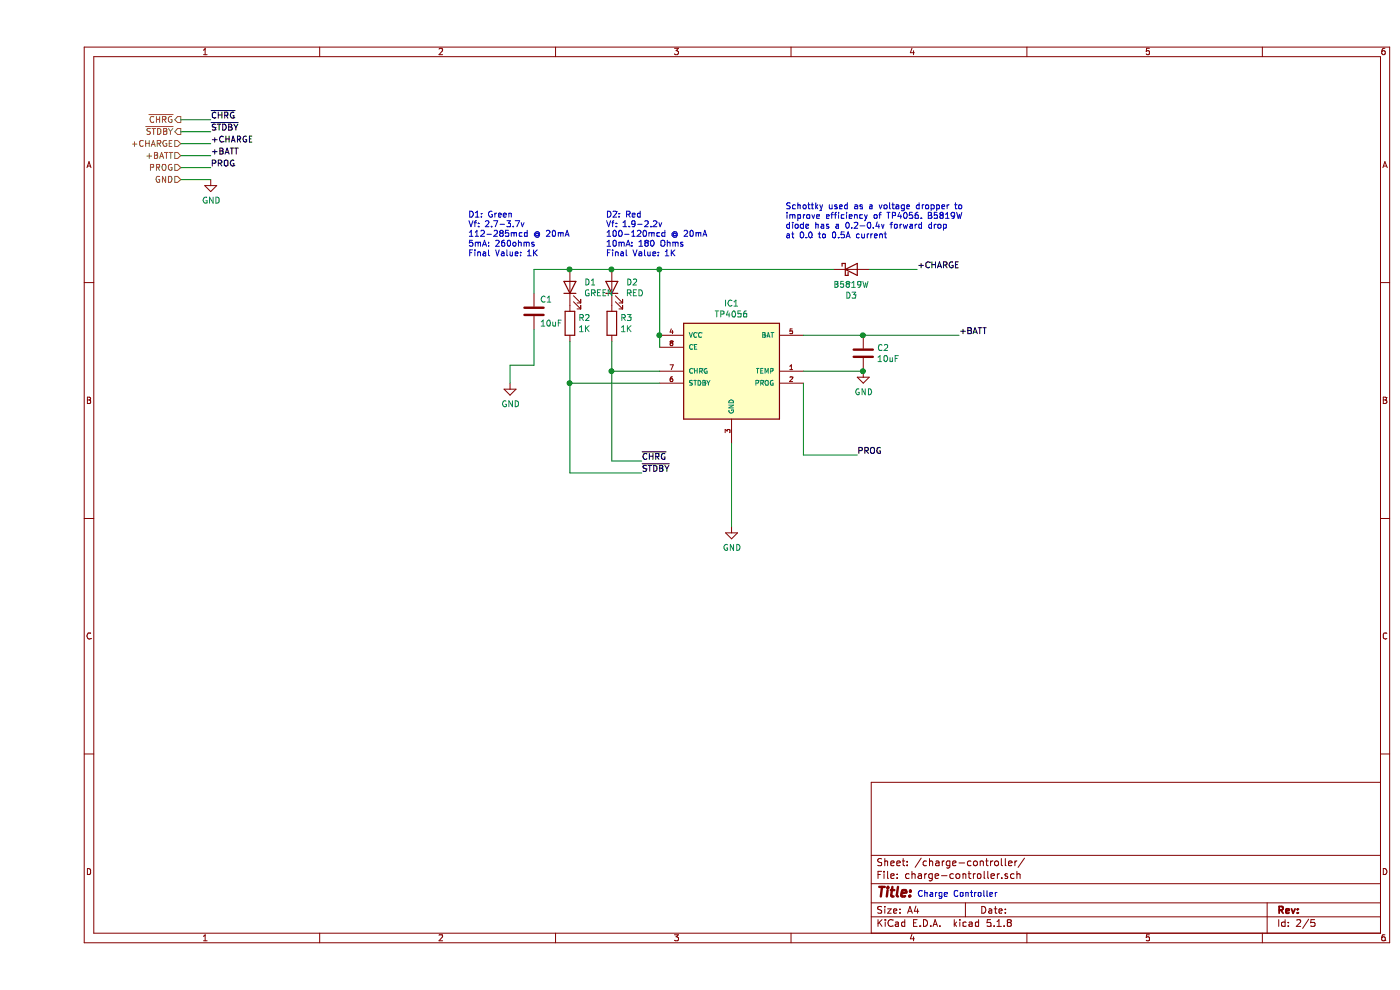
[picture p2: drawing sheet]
EESchema Schematic File Version 4
EELAYER 30 0
EELAYER END
$Descr A4 11693 8268
encoding utf-8
Sheet 2 5
Title ""
Date ""
Rev ""
Comp ""
Comment1 ""
Comment2 ""
Comment3 ""
Comment4 ""
$EndDescr
Text Label 7700 2800 0    50   ~ 0
+BATT
Text Label 7350 2250 0    50   ~ 0
+CHARGE
Text Notes 7350 7500 0    50   ~ 0
Charge Controller
Text Label 5050 3850 0    50   ~ 0
~CHRG
$Comp
L Everything:TP4056 IC1
U 1 1
P 5800 3100
F 0 "IC1" H 5800 3667 50  0000 C CNN
F 1 "TP4056" H 5800 3576 50  0000 C CNN
F 2 "Everything:SOP-8" H 5800 3100 50  0001 L BNN
F 3 "" H 5800 3100 50  0001 L BNN
	1    5800 3100
	1    0    0    -1  
$EndComp
Wire Wire Line
	5200 2250 5200 2800
Wire Wire Line
	5200 2800 5200 2900
Connection ~ 5200 2800
$Comp
L power:GND #PWR0101
U 1 1
P 3950 3200
F 0 "#PWR0101" H 3950 2950 50  0001 C CNN
F 1 "GND" H 3955 3027 50  0000 C CNN
F 2 "" H 3950 3200 50  0001 C CNN
F 3 "" H 3950 3200 50  0001 C CNN
	1    3950 3200
	1    0    0    -1  
$EndComp
Wire Wire Line
	4150 2250 4150 2450
Wire Wire Line
	4150 2250 4450 2250
$Comp
L Device:R R3
U 1 1
P 4800 2700
F 0 "R3" H 4870 2746 50  0000 L CNN
F 1 "1K" H 4870 2655 50  0000 L CNN
F 2 "Resistor_SMD:R_0402_1005Metric" V 4730 2700 50  0001 C CNN
F 3 "~" H 4800 2700 50  0001 C CNN
	1    4800 2700
	1    0    0    -1  
$EndComp
$Comp
L Device:R R2
U 1 1
P 4450 2700
F 0 "R2" H 4520 2746 50  0000 L CNN
F 1 "1K" H 4520 2655 50  0000 L CNN
F 2 "Resistor_SMD:R_0402_1005Metric" V 4380 2700 50  0001 C CNN
F 3 "~" H 4450 2700 50  0001 C CNN
	1    4450 2700
	1    0    0    -1  
$EndComp
$Comp
L Device:LED D1
U 1 1
P 4450 2400
F 0 "D1" V 4489 2282 50  0000 R CNN
F 1 "GREEN" V 4398 2282 50  0000 R CNN
F 2 "LED_SMD:LED_0603_1608Metric" H 4450 2400 50  0001 C CNN
F 3 "~" H 4450 2400 50  0001 C CNN
	1    4450 2400
	0    -1   -1   0   
$EndComp
$Comp
L Device:LED D2
U 1 1
P 4800 2400
F 0 "D2" V 4839 2282 50  0000 R CNN
F 1 "RED" V 4748 2282 50  0000 R CNN
F 2 "LED_SMD:LED_0603_1608Metric" H 4800 2400 50  0001 C CNN
F 3 "~" H 4800 2400 50  0001 C CNN
	1    4800 2400
	0    -1   -1   0   
$EndComp
Connection ~ 4450 2250
Wire Wire Line
	4450 2250 4800 2250
Connection ~ 4800 2250
Wire Wire Line
	4800 2250 5200 2250
Wire Wire Line
	4800 2850 4800 3100
Wire Wire Line
	4800 3100 5200 3100
Wire Wire Line
	4450 2850 4450 3200
Wire Wire Line
	4450 3200 5200 3200
$Comp
L power:GND #PWR0102
U 1 1
P 5800 4400
F 0 "#PWR0102" H 5800 4150 50  0001 C CNN
F 1 "GND" H 5805 4227 50  0000 C CNN
F 2 "" H 5800 4400 50  0001 C CNN
F 3 "" H 5800 4400 50  0001 C CNN
	1    5800 4400
	1    0    0    -1  
$EndComp
$Comp
L Device:C C1
U 1 1
P 4150 2600
F 0 "C1" H 4200 2700 50  0000 L CNN
F 1 "10uF" H 4200 2500 50  0000 L CNN
F 2 "Capacitor_SMD:C_0805_2012Metric" H 4188 2450 50  0001 C CNN
F 3 "~" H 4150 2600 50  0001 C CNN
	1    4150 2600
	1    0    0    -1  
$EndComp
$Comp
L Device:C C2
U 1 1
P 6900 2950
F 0 "C2" H 7015 2996 50  0000 L CNN
F 1 "10uF" H 7015 2905 50  0000 L CNN
F 2 "Capacitor_SMD:C_0805_2012Metric" H 6938 2800 50  0001 C CNN
F 3 "~" H 6900 2950 50  0001 C CNN
	1    6900 2950
	1    0    0    -1  
$EndComp
Wire Wire Line
	6400 2800 6900 2800
Connection ~ 6900 2800
$Comp
L power:GND #PWR0103
U 1 1
P 6900 3100
F 0 "#PWR0103" H 6900 2850 50  0001 C CNN
F 1 "GND" H 6905 2927 50  0000 C CNN
F 2 "" H 6900 3100 50  0001 C CNN
F 3 "" H 6900 3100 50  0001 C CNN
	1    6900 3100
	1    0    0    -1  
$EndComp
Wire Wire Line
	5800 3700 5800 4400
Wire Wire Line
	6400 3800 6400 3200
Connection ~ 6900 3100
Wire Wire Line
	4800 3100 4800 3850
Connection ~ 4800 3100
Wire Wire Line
	3950 3050 3950 3200
Wire Wire Line
	4150 2750 4150 3050
Wire Wire Line
	4150 3050 3950 3050
Wire Wire Line
	6400 3100 6900 3100
Wire Wire Line
	6900 2800 7700 2800
Wire Wire Line
	4800 3850 5050 3850
Text HLabel 1200 1500 0    50   Input ~ 0
GND
Text HLabel 1200 1000 0    50   Output ~ 0
~CHRG
Text HLabel 1200 1100 0    50   Output ~ 0
~STDBY
Text HLabel 1200 1200 0    50   Input ~ 0
+CHARGE
Text HLabel 1200 1300 0    50   Input ~ 0
+BATT
Text HLabel 1200 1400 0    50   Input ~ 0
PROG
$Comp
L power:GND #PWR0104
U 1 1
P 1450 1500
F 0 "#PWR0104" H 1450 1250 50  0001 C CNN
F 1 "GND" H 1455 1327 50  0000 C CNN
F 2 "" H 1450 1500 50  0001 C CNN
F 3 "" H 1450 1500 50  0001 C CNN
	1    1450 1500
	1    0    0    -1  
$EndComp
Text Label 1450 1400 0    50   ~ 0
PROG
Text Label 1450 1300 0    50   ~ 0
+BATT
Text Label 1450 1200 0    50   ~ 0
+CHARGE
Text Label 1450 1100 0    50   ~ 0
~STDBY
Text Label 1450 1000 0    50   ~ 0
~CHRG
Wire Wire Line
	1200 1000 1450 1000
Wire Wire Line
	1200 1100 1450 1100
Wire Wire Line
	1200 1200 1450 1200
Wire Wire Line
	1200 1300 1450 1300
Wire Wire Line
	1200 1400 1450 1400
Wire Wire Line
	1200 1500 1450 1500
Text Label 5050 3950 0    50   ~ 0
~STDBY
Wire Wire Line
	4450 3200 4450 3950
Wire Wire Line
	4450 3950 5050 3950
Connection ~ 4450 3200
Text Label 6850 3800 0    50   ~ 0
PROG
Wire Wire Line
	6400 3800 6850 3800
$Comp
L Device:D_Schottky D?
U 1 1
P 6800 2250
AR Path="/5FC721ED/5FC3EFB8" Ref="D?"  Part="1" 
AR Path="/5FC467D5/5FC3EFB8" Ref="D3"  Part="1" 
F 0 "D3" H 6800 2033 50  0000 C CNN
F 1 "B5819W" H 6800 2124 50  0000 C CNN
F 2 "Diode_SMD:D_SOD-123" H 6800 2250 50  0001 C CNN
F 3 "~" H 6800 2250 50  0001 C CNN
	1    6800 2250
	1    0    0    -1  
$EndComp
Wire Wire Line
	7350 2250 6950 2250
Wire Wire Line
	6650 2250 5200 2250
Connection ~ 5200 2250
Text Notes 6250 2000 0    50   ~ 0
Schottky used as a voltage dropper to\nimprove efficiency of TP4056. B5819W\ndiode has a 0.2-0.4v forward drop\nat 0.0 to 0.5A current
Text Notes 3600 2150 0    50   ~ 0
D1: Green\nVf: 2.7-3.7v\n112-285mcd @ 20mA\n5mA: 260ohms\nFinal Value: 1K
Text Notes 4750 2150 0    50   ~ 0
D2: Red\nVf: 1.9-2.2v\n100-120mcd @ 20mA\n10mA: 180 Ohms\nFinal Value: 1K
$EndSCHEMATC
